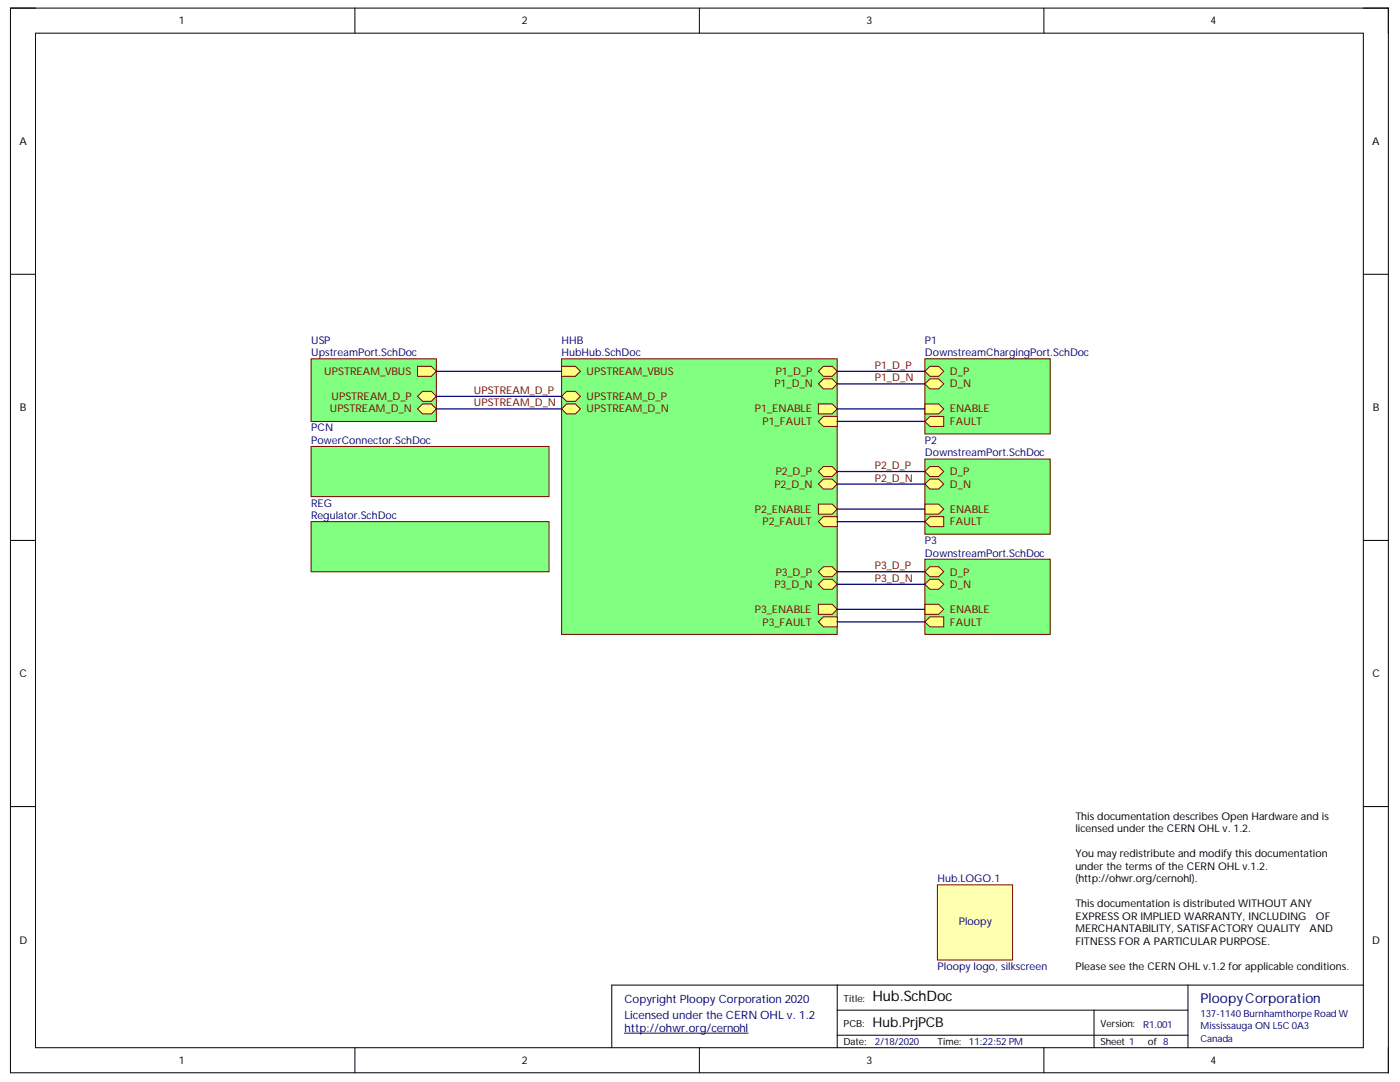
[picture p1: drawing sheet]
<svg xmlns="http://www.w3.org/2000/svg" width="279mm" height="216mm" viewBox="0 0 279 216" stroke-linecap="round" stroke-linejoin="round" font-family="sans-serif">
<path d="M2.1 1.6h275v212.5h-275z" fill="none" stroke="#000" stroke-width=".2"/>
<path d="M7.1 6.6h265v202.5h-265z" fill-rule="evenodd" fill="#fff"/>
<g fill="none" stroke="#000" stroke-width=".2">
<path d="M2.1 1.6h5M7.1 6.6h265v202.5h-265zM70.8 1.6v5M139.6 1.6v5M208.3 1.6v5M272.1 1.6h5v5M2.1 54.7h5M272.1 54.7h5M2.1 107.8h5M272.1 107.8h5M2.1 160.9h5M272.1 160.9h5"/>
<path d="M167.1 196.6v12.5M237.1 196.6v12.5M272.1 196.6h-150v12.5M70.8 209.1v5M139.6 209.1v5M167.1 201.6h70M167.1 206.6h70M208.3 209.1v5M218.3 201.6v7.5M277.1 209.1v5"/>
</g>
<path d="M124.6 206.2h24.7" fill="none" stroke="#000080" stroke-width=".2"/>
<path d="M214.6 161.6h55v32.5h-55z" fill-rule="evenodd" fill="#fff"/>
<path d="M214.6 161.6h55v32.5h-55z" fill="none" stroke="#fff" stroke-width=".2"/>
<path d="M184.6 91.6h25v15h-25z" fill-rule="evenodd" fill="#80ff80"/>
<path d="M184.6 91.6h25v15h-25z" fill="none" stroke="#800000" stroke-width=".2"/>
<path d="M184.6 100.6h2.7l1 1-1 1h-2.7z" fill-rule="evenodd" fill="#ffff80"/>
<path d="M184.6 100.6h2.7l1 1-1 1h-2.7z" fill="none" stroke="#800000" stroke-width=".2"/>
<path d="M184.6 104.1l1-1h2.7v2h-2.7z" fill-rule="evenodd" fill="#ffff80"/>
<path d="M184.6 104.1l1-1h2.7v2h-2.7z" fill="none" stroke="#800000" stroke-width=".2"/>
<path d="M184.6 96.6l1-1h1.7l1 1-1 1h-1.7z" fill-rule="evenodd" fill="#ffff80"/>
<path d="M184.6 96.6l1-1h1.7l1 1-1 1h-1.7z" fill="none" stroke="#800000" stroke-width=".2"/>
<path d="M184.6 94.1l1-1h1.7l1 1-1 1h-1.7z" fill-rule="evenodd" fill="#ffff80"/>
<path d="M184.6 94.1l1-1h1.7l1 1-1 1h-1.7z" fill="none" stroke="#800000" stroke-width=".2"/>
<path d="M62.1 71.6h25v12.5h-25z" fill-rule="evenodd" fill="#80ff80"/>
<path d="M62.1 71.6h25v12.5h-25z" fill="none" stroke="#800000" stroke-width=".2"/>
<path d="M83.3 73.1h2.8l1 1-1 1h-2.8z" fill-rule="evenodd" fill="#ffff80"/>
<path d="M83.3 73.1h2.8l1 1-1 1h-2.8z" fill="none" stroke="#800000" stroke-width=".2"/>
<path d="M83.3 81.6l1-1h1.8l1 1-1 1h-1.8z" fill-rule="evenodd" fill="#ffff80"/>
<path d="M83.3 81.6l1-1h1.8l1 1-1 1h-1.8z" fill="none" stroke="#800000" stroke-width=".2"/>
<path d="M83.3 79.1l1-1h1.8l1 1-1 1h-1.8z" fill-rule="evenodd" fill="#ffff80"/>
<path d="M83.3 79.1l1-1h1.8l1 1-1 1h-1.8z" fill="none" stroke="#800000" stroke-width=".2"/>
<path d="M62.1 89.1h47.5v10h-47.5z" fill-rule="evenodd" fill="#80ff80"/>
<path d="M62.1 89.1h47.5v10h-47.5z" fill="none" stroke="#800000" stroke-width=".2"/>
<path d="M184.6 71.6h25v15h-25z" fill-rule="evenodd" fill="#80ff80"/>
<path d="M184.6 71.6h25v15h-25z" fill="none" stroke="#800000" stroke-width=".2"/>
<path d="M184.6 84.1l1-1h2.7v2h-2.7z" fill-rule="evenodd" fill="#ffff80"/>
<path d="M184.6 84.1l1-1h2.7v2h-2.7z" fill="none" stroke="#800000" stroke-width=".2"/>
<path d="M184.6 80.6h2.7l1 1-1 1h-2.7z" fill-rule="evenodd" fill="#ffff80"/>
<path d="M184.6 80.6h2.7l1 1-1 1h-2.7z" fill="none" stroke="#800000" stroke-width=".2"/>
<path d="M184.6 76.6l1-1h1.7l1 1-1 1h-1.7z" fill-rule="evenodd" fill="#ffff80"/>
<path d="M184.6 76.6l1-1h1.7l1 1-1 1h-1.7z" fill="none" stroke="#800000" stroke-width=".2"/>
<path d="M184.6 74.1l1-1h1.7l1 1-1 1h-1.7z" fill-rule="evenodd" fill="#ffff80"/>
<path d="M184.6 74.1l1-1h1.7l1 1-1 1h-1.7z" fill="none" stroke="#800000" stroke-width=".2"/>
<path d="M62.1 104.1h47.5v10h-47.5z" fill-rule="evenodd" fill="#80ff80"/>
<path d="M62.1 104.1h47.5v10h-47.5z" fill="none" stroke="#800000" stroke-width=".2"/>
<path d="M112.1 71.6h55v55h-55z" fill-rule="evenodd" fill="#80ff80"/>
<path d="M112.1 71.6h55v55h-55z" fill="none" stroke="#800000" stroke-width=".2"/>
<path d="M163.3 80.6h2.8l1 1-1 1h-2.8z" fill-rule="evenodd" fill="#ffff80"/>
<path d="M163.3 80.6h2.8l1 1-1 1h-2.8z" fill="none" stroke="#800000" stroke-width=".2"/>
<path d="M163.3 104.1l1-1h2.8v2h-2.8z" fill-rule="evenodd" fill="#ffff80"/>
<path d="M163.3 104.1l1-1h2.8v2h-2.8z" fill="none" stroke="#800000" stroke-width=".2"/>
<path d="M163.3 124.1l1-1h2.8v2h-2.8z" fill-rule="evenodd" fill="#ffff80"/>
<path d="M163.3 124.1l1-1h2.8v2h-2.8z" fill="none" stroke="#800000" stroke-width=".2"/>
<path d="M163.3 84.1l1-1h2.8v2h-2.8z" fill-rule="evenodd" fill="#ffff80"/>
<path d="M163.3 84.1l1-1h2.8v2h-2.8z" fill="none" stroke="#800000" stroke-width=".2"/>
<path d="M112.1 73.1h2.7l1 1-1 1h-2.7z" fill-rule="evenodd" fill="#ffff80"/>
<path d="M112.1 73.1h2.7l1 1-1 1h-2.7z" fill="none" stroke="#800000" stroke-width=".2"/>
<path d="M163.3 120.6h2.8l1 1-1 1h-2.8z" fill-rule="evenodd" fill="#ffff80"/>
<path d="M163.3 120.6h2.8l1 1-1 1h-2.8z" fill="none" stroke="#800000" stroke-width=".2"/>
<path d="M163.3 100.6h2.8l1 1-1 1h-2.8z" fill-rule="evenodd" fill="#ffff80"/>
<path d="M163.3 100.6h2.8l1 1-1 1h-2.8z" fill="none" stroke="#800000" stroke-width=".2"/>
<path d="M163.3 114.1l1-1h1.8l1 1-1 1h-1.8z" fill-rule="evenodd" fill="#ffff80"/>
<path d="M163.3 114.1l1-1h1.8l1 1-1 1h-1.8z" fill="none" stroke="#800000" stroke-width=".2"/>
<path d="M112.1 79.1l1-1h1.7l1 1-1 1h-1.7z" fill-rule="evenodd" fill="#ffff80"/>
<path d="M112.1 79.1l1-1h1.7l1 1-1 1h-1.7z" fill="none" stroke="#800000" stroke-width=".2"/>
<path d="M163.3 76.6l1-1h1.8l1 1-1 1h-1.8z" fill-rule="evenodd" fill="#ffff80"/>
<path d="M163.3 76.6l1-1h1.8l1 1-1 1h-1.8z" fill="none" stroke="#800000" stroke-width=".2"/>
<path d="M112.1 81.6l1-1h1.7l1 1-1 1h-1.7z" fill-rule="evenodd" fill="#ffff80"/>
<path d="M112.1 81.6l1-1h1.7l1 1-1 1h-1.7z" fill="none" stroke="#800000" stroke-width=".2"/>
<path d="M163.3 94.1l1-1h1.8l1 1-1 1h-1.8z" fill-rule="evenodd" fill="#ffff80"/>
<path d="M163.3 94.1l1-1h1.8l1 1-1 1h-1.8z" fill="none" stroke="#800000" stroke-width=".2"/>
<path d="M163.3 96.6l1-1h1.8l1 1-1 1h-1.8z" fill-rule="evenodd" fill="#ffff80"/>
<path d="M163.3 96.6l1-1h1.8l1 1-1 1h-1.8z" fill="none" stroke="#800000" stroke-width=".2"/>
<path d="M163.3 74.1l1-1h1.8l1 1-1 1h-1.8z" fill-rule="evenodd" fill="#ffff80"/>
<path d="M163.3 74.1l1-1h1.8l1 1-1 1h-1.8z" fill="none" stroke="#800000" stroke-width=".2"/>
<path d="M163.3 116.6l1-1h1.8l1 1-1 1h-1.8z" fill-rule="evenodd" fill="#ffff80"/>
<path d="M163.3 116.6l1-1h1.8l1 1-1 1h-1.8z" fill="none" stroke="#800000" stroke-width=".2"/>
<path d="M184.6 111.6h25v15h-25z" fill-rule="evenodd" fill="#80ff80"/>
<path d="M184.6 111.6h25v15h-25z" fill="none" stroke="#800000" stroke-width=".2"/>
<path d="M184.6 124.1l1-1h2.7v2h-2.7z" fill-rule="evenodd" fill="#ffff80"/>
<path d="M184.6 124.1l1-1h2.7v2h-2.7z" fill="none" stroke="#800000" stroke-width=".2"/>
<path d="M184.6 120.6h2.7l1 1-1 1h-2.7z" fill-rule="evenodd" fill="#ffff80"/>
<path d="M184.6 120.6h2.7l1 1-1 1h-2.7z" fill="none" stroke="#800000" stroke-width=".2"/>
<path d="M184.6 116.6l1-1h1.7l1 1-1 1h-1.7z" fill-rule="evenodd" fill="#ffff80"/>
<path d="M184.6 116.6l1-1h1.7l1 1-1 1h-1.7z" fill="none" stroke="#800000" stroke-width=".2"/>
<path d="M184.6 114.1l1-1h1.7l1 1-1 1h-1.7z" fill-rule="evenodd" fill="#ffff80"/>
<path d="M184.6 114.1l1-1h1.7l1 1-1 1h-1.7z" fill="none" stroke="#800000" stroke-width=".2"/>
<path d="M187.1 176.6h15v15h-15z" fill-rule="evenodd" fill="#ffffb0"/>
<path d="M187.1 176.6h15v15h-15z" fill="none" stroke="#800000" stroke-width=".2"/>
<g fill="none" stroke="#000080" stroke-width=".25">
<path d="M87.1 74.1h25M87.1 79.1h25M167.1 74.1h17.5M167.1 76.6h17.5M87.1 81.6h25M167.1 81.6h17.5M167.1 96.6h17.5M167.1 94.1h17.5M167.1 84.1h17.5M167.1 116.6h17.5M167.1 114.1h17.5M167.1 104.1h17.5"/>
<path d="M167.1 101.6h17.5M167.1 124.1h17.5M167.1 121.6h17.5"/>
</g>
<text font-size="2.9" x="174.1" y="199.8">Hub.SchDoc</text>
<text font-size="2.7" fill="#000080" x="239.6" y="200.1">PloopyCorporation</text>
<text font-size="2.7" x="174.1" y="204.8">Hub.PrjPCB</text>
<g font-size="2.3" fill="#000080">
<text x="124.6" y="200.2">Copyright Ploopy Corporation 2020</text>
<text x="124.6" y="203.4">Licensed under the CERN OHL v. 1.2</text>
<text x="124.6" y="205.9">http://ohwr.org/cernohl</text>
</g>
<g font-size="2.1">
<text x="35.7" y="4.8">1</text>
<text x="104.1" y="4.8">2</text>
<text x="172.9" y="4.8">3</text>
<text x="241.6" y="4.8">4</text>
<text x="3.9" y="28.9">A</text>
<text x="273.8" y="28.9">A</text>
<text x="4" y="82">B</text>
<text x="274" y="82">B</text>
<text x="3.9" y="135.2">C</text>
<text x="273.9" y="135.2">C</text>
<text x="214.6" y="163.6">This documentation describes Open Hardware and is</text>
<text x="214.6" y="166">licensed under the CERN OHL v. 1.2.</text>
<text x="214.6" y="171.1">You may redistribute and modify this documentation</text>
<text x="214.6" y="173.5">under the terms of the CERN OHL v.1.2.</text>
<text x="214.6" y="176.1">(http://ohwr.org/cernohl).</text>
<text x="214.6" y="181.1">This documentation is distributed WITHOUT ANY</text>
<text x="214.6" y="183.5">EXPRESS OR IMPLIED WARRANTY, INCLUDING</text>
<text x="262.6" y="183.5">OF</text>
<text x="3.9" y="188.3">D</text>
<text x="214.6" y="186.1">MERCHANTABILITY, SATISFACTORY QUALITY</text>
<text x="214.6" y="188.5">FITNESS FOR A PARTICULAR PURPOSE.</text>
<text x="261.4" y="186.1">AND</text>
<text x="273.8" y="188.3">D</text>
<text x="214.6" y="193.6">Please see the CERN OHL v.1.2 for applicable conditions.</text>
<text x="35.7" y="212.3">1</text>
<text x="104.1" y="212.3">2</text>
<text x="172.9" y="212.3">3</text>
<text x="241.6" y="212.3">4</text>
</g>
<g font-size="2.1" fill="#000080">
<text x="62.1" y="68.6">USP</text>
<text x="62.1" y="71">UpstreamPort.SchDoc</text>
<text x="112.1" y="68.6">HHB</text>
<text x="112.1" y="71">HubHub.SchDoc</text>
<text x="184.6" y="68.6">P1</text>
<text x="184.6" y="71">DownstreamChargingPort.SchDoc</text>
<text x="62.1" y="86.1">PCN</text>
<text x="62.1" y="88.6">PowerConnector.SchDoc</text>
<text x="184.6" y="88.6">P2</text>
<text x="184.6" y="91.1">DownstreamPort.SchDoc</text>
<text x="62.1" y="101.1">REG</text>
<text x="62.1" y="103.6">Regulator.SchDoc</text>
<text x="184.6" y="108.6">P3</text>
<text x="184.6" y="111">DownstreamPort.SchDoc</text>
<text x="187.1" y="176.1">Hub.LOGO.1</text>
<text x="191.3" y="184.5">Ploopy</text>
<text x="187.1" y="193.6">Ploopy logo, silkscreen</text>
</g>
<g font-size="2.1" fill="#800000">
<text x="64.7" y="74.8">UPSTREAM_VBUS</text>
<text x="117.1" y="74.8">UPSTREAM_VBUS</text>
<text x="154.6" y="77.3">P1_D_N</text>
<text x="154.8" y="74.8">P1_D_P</text>
<text x="174.6" y="73.6">P1_D_P</text>
<text x="174.6" y="76.1">P1_D_N</text>
<text x="189.6" y="77.3">D_N</text>
<text x="189.6" y="74.8">D_P</text>
<text x="65.8" y="82.3">UPSTREAM_D_N</text>
<text x="66.2" y="79.8">UPSTREAM_D_P</text>
<text x="94.6" y="78.6">UPSTREAM_D_P</text>
<text x="94.6" y="81.1">UPSTREAM_D_N</text>
<text x="117.1" y="79.8">UPSTREAM_D_P</text>
<text x="117.1" y="82.3">UPSTREAM_D_N</text>
<text x="150.7" y="82.3">P1_ENABLE</text>
<text x="189.6" y="82.3">ENABLE</text>
<text x="152.2" y="84.8">P1_FAULT</text>
<text x="189.6" y="84.8">FAULT</text>
<text x="154.8" y="94.8">P2_D_P</text>
<text x="174.6" y="93.5">P2_D_P</text>
<text x="189.6" y="94.8">D_P</text>
<text x="154.6" y="97.3">P2_D_N</text>
<text x="174.6" y="96.1">P2_D_N</text>
<text x="189.6" y="97.3">D_N</text>
<text x="150.7" y="102.3">P2_ENABLE</text>
<text x="152.2" y="104.8">P2_FAULT</text>
<text x="189.6" y="102.3">ENABLE</text>
<text x="189.6" y="104.8">FAULT</text>
<text x="174.6" y="113.6">P3_D_P</text>
<text x="154.6" y="117.3">P3_D_N</text>
<text x="154.8" y="114.9">P3_D_P</text>
<text x="174.6" y="116">P3_D_N</text>
<text x="189.6" y="117.3">D_N</text>
<text x="189.6" y="114.9">D_P</text>
<text x="150.7" y="122.3">P3_ENABLE</text>
<text x="152.2" y="124.8">P3_FAULT</text>
<text x="189.6" y="124.8">FAULT</text>
<text x="189.6" y="122.3">ENABLE</text>
</g>
<g font-size="1.9">
<text x="168.3" y="199.9">Title:</text>
<text x="168.3" y="208.6">Date:</text>
<text x="168.3" y="204.8">PCB:</text>
<text x="187.1" y="208.6">Time:</text>
<text x="219.6" y="204.8">Version:</text>
<text x="219.6" y="208.6">Sheet 1</text>
<text x="229.1" y="208.6">of 8</text>
</g>
<g font-size="1.9" fill="#000080">
<text x="239.6" y="202.9">137-1140 Burnhamthorpe Road W</text>
<text x="174.6" y="208.6">2/18/2020</text>
<text x="193.4" y="208.6">11:22:52 PM</text>
<text x="228.1" y="205.1">R1.001</text>
<text x="239.6" y="205.3">Mississauga ON L5C 0A3</text>
<text x="239.6" y="207.9">Canada</text>
</g>
</svg>
